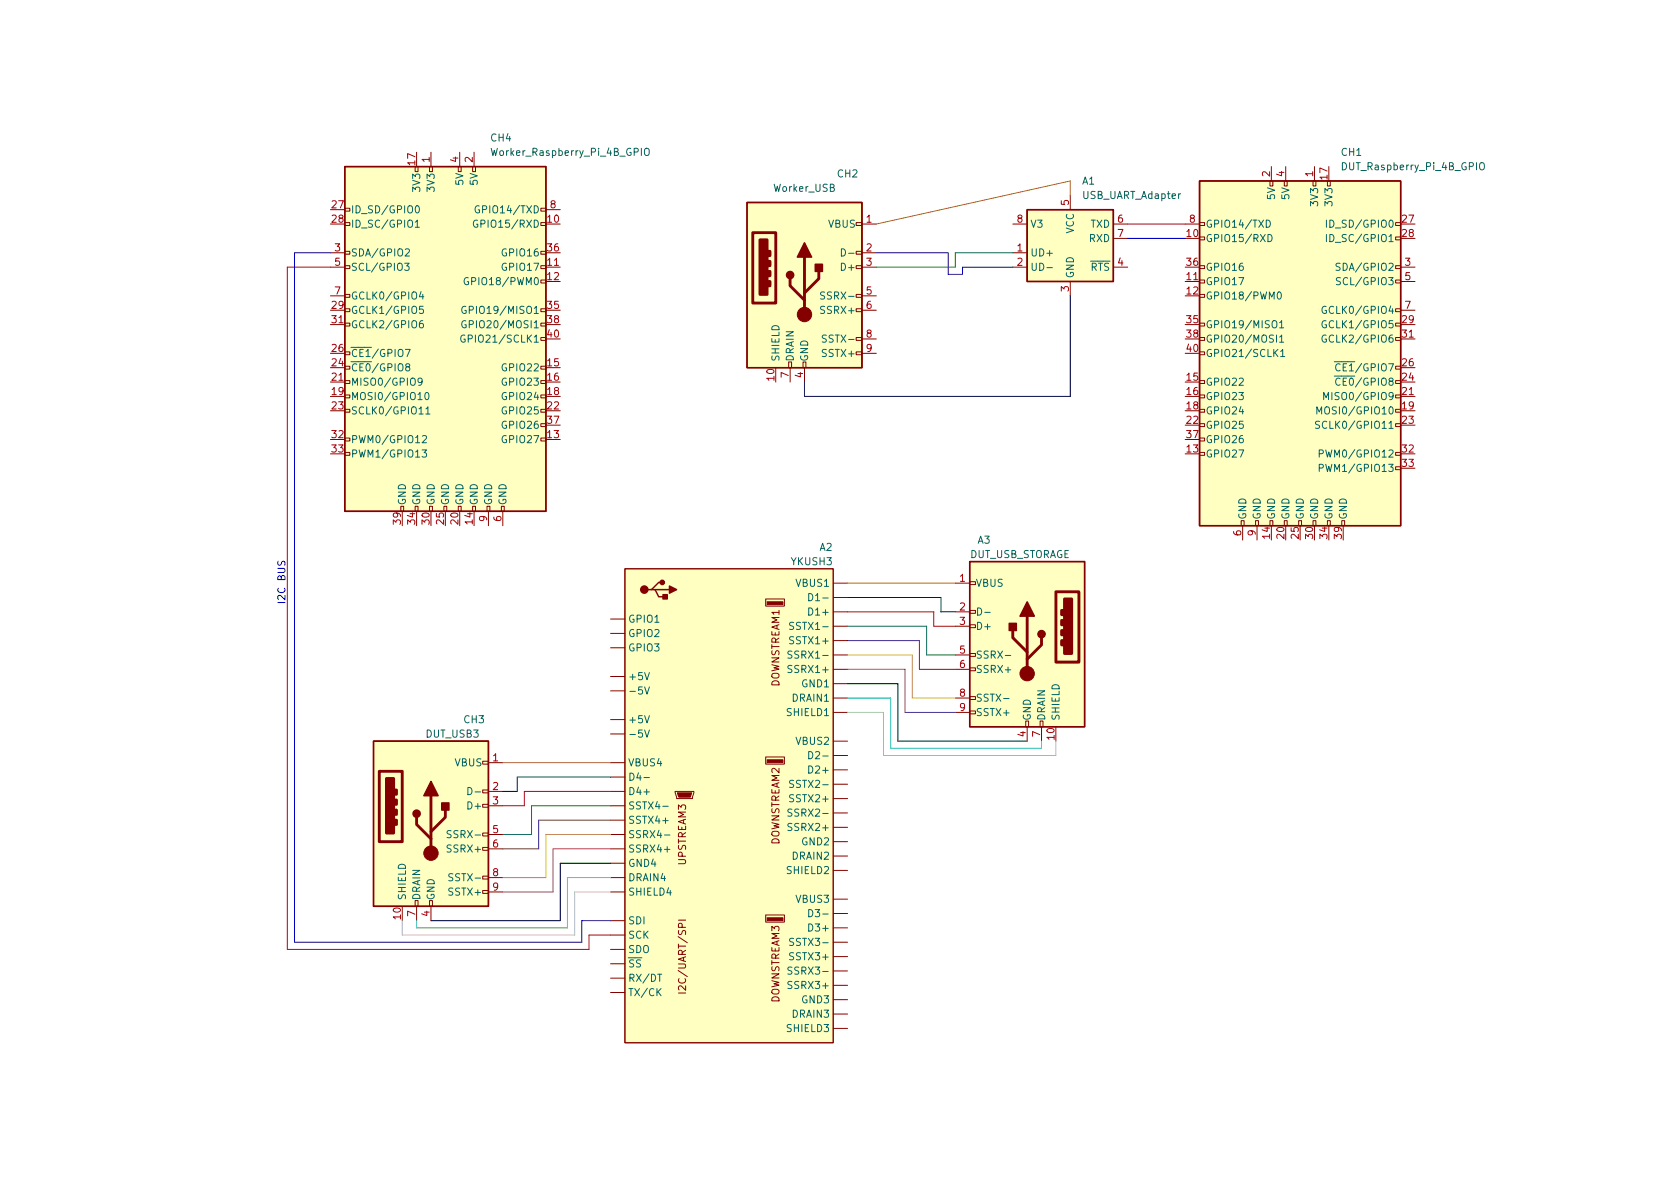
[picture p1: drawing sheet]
(kicad_sch (version 20211123) (generator eeschema)

 (paper "A4")

 (title_block
  (title "Raspberry Pi 4 DUT")
  (date "2022-05-11")
  (company "Huawei inc.")
  (comment 1 "SPDX-FileCopyrightText: 2022 Huawei Inc.")
  (comment 2 "SPDX-License-Identifier: Apache-2.0")
  (comment 4 "Devices: 2x Raspberry Pi 4B, YKUSH3, USB-UART adapter, USB Storage"))

 (lib_symbols
  (symbol "Connector:Raspberry_Pi_2_3" (pin_names (offset 1.016)) (in_bom yes) (on_board yes)
   (property "Reference" "J" (id 0) (at -17.78 31.75 0) (effects (font (size 1.27 1.27)) (justify left bottom)))
   (property "Value" "Raspberry_Pi_2_3" (id 1) (at 10.16 -31.75 0) (effects (font (size 1.27 1.27)) (justify left top)))
   (property "Footprint" "" (id 2) (at 0 0 0) (effects (font (size 1.27 1.27)) hide))
   (property "Datasheet" "https://www.raspberrypi.org/documentation/hardware/raspberrypi/schematics/rpi_SCH_3bplus_1p0_reduced.pdf" (id 3) (at 0 0 0) (effects (font (size 1.27 1.27)) hide))
   (symbol "Raspberry_Pi_2_3_0_1"
    (rectangle (start -17.78 30.48) (end 17.78 -30.48) (stroke (width 0.254) (type default) (color 0 0 0 0)) (fill (type background))))
   (symbol "Raspberry_Pi_2_3_1_1"
    (rectangle (start -16.891 -17.526) (end -17.78 -18.034) (stroke (width 0) (type default) (color 0 0 0 0)) (fill (type none)))
    (rectangle (start -16.891 -14.986) (end -17.78 -15.494) (stroke (width 0) (type default) (color 0 0 0 0)) (fill (type none)))
    (rectangle (start -16.891 -12.446) (end -17.78 -12.954) (stroke (width 0) (type default) (color 0 0 0 0)) (fill (type none)))
    (rectangle (start -16.891 -9.906) (end -17.78 -10.414) (stroke (width 0) (type default) (color 0 0 0 0)) (fill (type none)))
    (rectangle (start -16.891 -7.366) (end -17.78 -7.874) (stroke (width 0) (type default) (color 0 0 0 0)) (fill (type none)))
    (rectangle (start -16.891 -4.826) (end -17.78 -5.334) (stroke (width 0) (type default) (color 0 0 0 0)) (fill (type none)))
    (rectangle (start -16.891 0.254) (end -17.78 -0.254) (stroke (width 0) (type default) (color 0 0 0 0)) (fill (type none)))
    (rectangle (start -16.891 2.794) (end -17.78 2.286) (stroke (width 0) (type default) (color 0 0 0 0)) (fill (type none)))
    (rectangle (start -16.891 5.334) (end -17.78 4.826) (stroke (width 0) (type default) (color 0 0 0 0)) (fill (type none)))
    (rectangle (start -16.891 10.414) (end -17.78 9.906) (stroke (width 0) (type default) (color 0 0 0 0)) (fill (type none)))
    (rectangle (start -16.891 12.954) (end -17.78 12.446) (stroke (width 0) (type default) (color 0 0 0 0)) (fill (type none)))
    (rectangle (start -16.891 15.494) (end -17.78 14.986) (stroke (width 0) (type default) (color 0 0 0 0)) (fill (type none)))
    (rectangle (start -16.891 20.574) (end -17.78 20.066) (stroke (width 0) (type default) (color 0 0 0 0)) (fill (type none)))
    (rectangle (start -16.891 23.114) (end -17.78 22.606) (stroke (width 0) (type default) (color 0 0 0 0)) (fill (type none)))
    (rectangle (start -10.414 -29.591) (end -9.906 -30.48) (stroke (width 0) (type default) (color 0 0 0 0)) (fill (type none)))
    (rectangle (start -7.874 -29.591) (end -7.366 -30.48) (stroke (width 0) (type default) (color 0 0 0 0)) (fill (type none)))
    (rectangle (start -5.334 -29.591) (end -4.826 -30.48) (stroke (width 0) (type default) (color 0 0 0 0)) (fill (type none)))
    (rectangle (start -5.334 30.48) (end -4.826 29.591) (stroke (width 0) (type default) (color 0 0 0 0)) (fill (type none)))
    (rectangle (start -2.794 -29.591) (end -2.286 -30.48) (stroke (width 0) (type default) (color 0 0 0 0)) (fill (type none)))
    (rectangle (start -2.794 30.48) (end -2.286 29.591) (stroke (width 0) (type default) (color 0 0 0 0)) (fill (type none)))
    (rectangle (start -0.254 -29.591) (end 0.254 -30.48) (stroke (width 0) (type default) (color 0 0 0 0)) (fill (type none)))
    (rectangle (start 2.286 -29.591) (end 2.794 -30.48) (stroke (width 0) (type default) (color 0 0 0 0)) (fill (type none)))
    (rectangle (start 2.286 30.48) (end 2.794 29.591) (stroke (width 0) (type default) (color 0 0 0 0)) (fill (type none)))
    (rectangle (start 4.826 -29.591) (end 5.334 -30.48) (stroke (width 0) (type default) (color 0 0 0 0)) (fill (type none)))
    (rectangle (start 4.826 30.48) (end 5.334 29.591) (stroke (width 0) (type default) (color 0 0 0 0)) (fill (type none)))
    (rectangle (start 7.366 -29.591) (end 7.874 -30.48) (stroke (width 0) (type default) (color 0 0 0 0)) (fill (type none)))
    (rectangle (start 17.78 -20.066) (end 16.891 -20.574) (stroke (width 0) (type default) (color 0 0 0 0)) (fill (type none)))
    (rectangle (start 17.78 -17.526) (end 16.891 -18.034) (stroke (width 0) (type default) (color 0 0 0 0)) (fill (type none)))
    (rectangle (start 17.78 -12.446) (end 16.891 -12.954) (stroke (width 0) (type default) (color 0 0 0 0)) (fill (type none)))
    (rectangle (start 17.78 -9.906) (end 16.891 -10.414) (stroke (width 0) (type default) (color 0 0 0 0)) (fill (type none)))
    (rectangle (start 17.78 -7.366) (end 16.891 -7.874) (stroke (width 0) (type default) (color 0 0 0 0)) (fill (type none)))
    (rectangle (start 17.78 -4.826) (end 16.891 -5.334) (stroke (width 0) (type default) (color 0 0 0 0)) (fill (type none)))
    (rectangle (start 17.78 -2.286) (end 16.891 -2.794) (stroke (width 0) (type default) (color 0 0 0 0)) (fill (type none)))
    (rectangle (start 17.78 2.794) (end 16.891 2.286) (stroke (width 0) (type default) (color 0 0 0 0)) (fill (type none)))
    (rectangle (start 17.78 5.334) (end 16.891 4.826) (stroke (width 0) (type default) (color 0 0 0 0)) (fill (type none)))
    (rectangle (start 17.78 7.874) (end 16.891 7.366) (stroke (width 0) (type default) (color 0 0 0 0)) (fill (type none)))
    (rectangle (start 17.78 12.954) (end 16.891 12.446) (stroke (width 0) (type default) (color 0 0 0 0)) (fill (type none)))
    (rectangle (start 17.78 15.494) (end 16.891 14.986) (stroke (width 0) (type default) (color 0 0 0 0)) (fill (type none)))
    (rectangle (start 17.78 20.574) (end 16.891 20.066) (stroke (width 0) (type default) (color 0 0 0 0)) (fill (type none)))
    (rectangle (start 17.78 23.114) (end 16.891 22.606) (stroke (width 0) (type default) (color 0 0 0 0)) (fill (type none)))
    (pin power_in line (at 2.54 33.02 270) (length 2.54) (name "3V3" (effects (font (size 1.27 1.27)))) (number "1" (effects (font (size 1.27 1.27)))))
    (pin bidirectional line (at -20.32 20.32 0) (length 2.54) (name "GPIO15/RXD" (effects (font (size 1.27 1.27)))) (number "10" (effects (font (size 1.27 1.27)))))
    (pin bidirectional line (at -20.32 12.7 0) (length 2.54) (name "GPIO17" (effects (font (size 1.27 1.27)))) (number "11" (effects (font (size 1.27 1.27)))))
    (pin bidirectional line (at -20.32 10.16 0) (length 2.54) (name "GPIO18/PWM0" (effects (font (size 1.27 1.27)))) (number "12" (effects (font (size 1.27 1.27)))))
    (pin bidirectional line (at -20.32 -17.78 0) (length 2.54) (name "GPIO27" (effects (font (size 1.27 1.27)))) (number "13" (effects (font (size 1.27 1.27)))))
    (pin power_in line (at -5.08 -33.02 90) (length 2.54) (name "GND" (effects (font (size 1.27 1.27)))) (number "14" (effects (font (size 1.27 1.27)))))
    (pin bidirectional line (at -20.32 -5.08 0) (length 2.54) (name "GPIO22" (effects (font (size 1.27 1.27)))) (number "15" (effects (font (size 1.27 1.27)))))
    (pin bidirectional line (at -20.32 -7.62 0) (length 2.54) (name "GPIO23" (effects (font (size 1.27 1.27)))) (number "16" (effects (font (size 1.27 1.27)))))
    (pin power_in line (at 5.08 33.02 270) (length 2.54) (name "3V3" (effects (font (size 1.27 1.27)))) (number "17" (effects (font (size 1.27 1.27)))))
    (pin bidirectional line (at -20.32 -10.16 0) (length 2.54) (name "GPIO24" (effects (font (size 1.27 1.27)))) (number "18" (effects (font (size 1.27 1.27)))))
    (pin bidirectional line (at 20.32 -10.16 180) (length 2.54) (name "MOSI0/GPIO10" (effects (font (size 1.27 1.27)))) (number "19" (effects (font (size 1.27 1.27)))))
    (pin power_in line (at -5.08 33.02 270) (length 2.54) (name "5V" (effects (font (size 1.27 1.27)))) (number "2" (effects (font (size 1.27 1.27)))))
    (pin power_in line (at -2.54 -33.02 90) (length 2.54) (name "GND" (effects (font (size 1.27 1.27)))) (number "20" (effects (font (size 1.27 1.27)))))
    (pin bidirectional line (at 20.32 -7.62 180) (length 2.54) (name "MISO0/GPIO9" (effects (font (size 1.27 1.27)))) (number "21" (effects (font (size 1.27 1.27)))))
    (pin bidirectional line (at -20.32 -12.7 0) (length 2.54) (name "GPIO25" (effects (font (size 1.27 1.27)))) (number "22" (effects (font (size 1.27 1.27)))))
    (pin bidirectional line (at 20.32 -12.7 180) (length 2.54) (name "SCLK0/GPIO11" (effects (font (size 1.27 1.27)))) (number "23" (effects (font (size 1.27 1.27)))))
    (pin bidirectional line (at 20.32 -5.08 180) (length 2.54) (name "~{CE0}/GPIO8" (effects (font (size 1.27 1.27)))) (number "24" (effects (font (size 1.27 1.27)))))
    (pin power_in line (at 0 -33.02 90) (length 2.54) (name "GND" (effects (font (size 1.27 1.27)))) (number "25" (effects (font (size 1.27 1.27)))))
    (pin bidirectional line (at 20.32 -2.54 180) (length 2.54) (name "~{CE1}/GPIO7" (effects (font (size 1.27 1.27)))) (number "26" (effects (font (size 1.27 1.27)))))
    (pin bidirectional line (at 20.32 22.86 180) (length 2.54) (name "ID_SD/GPIO0" (effects (font (size 1.27 1.27)))) (number "27" (effects (font (size 1.27 1.27)))))
    (pin bidirectional line (at 20.32 20.32 180) (length 2.54) (name "ID_SC/GPIO1" (effects (font (size 1.27 1.27)))) (number "28" (effects (font (size 1.27 1.27)))))
    (pin bidirectional line (at 20.32 5.08 180) (length 2.54) (name "GCLK1/GPIO5" (effects (font (size 1.27 1.27)))) (number "29" (effects (font (size 1.27 1.27)))))
    (pin bidirectional line (at 20.32 15.24 180) (length 2.54) (name "SDA/GPIO2" (effects (font (size 1.27 1.27)))) (number "3" (effects (font (size 1.27 1.27)))))
    (pin power_in line (at 2.54 -33.02 90) (length 2.54) (name "GND" (effects (font (size 1.27 1.27)))) (number "30" (effects (font (size 1.27 1.27)))))
    (pin bidirectional line (at 20.32 2.54 180) (length 2.54) (name "GCLK2/GPIO6" (effects (font (size 1.27 1.27)))) (number "31" (effects (font (size 1.27 1.27)))))
    (pin bidirectional line (at 20.32 -17.78 180) (length 2.54) (name "PWM0/GPIO12" (effects (font (size 1.27 1.27)))) (number "32" (effects (font (size 1.27 1.27)))))
    (pin bidirectional line (at 20.32 -20.32 180) (length 2.54) (name "PWM1/GPIO13" (effects (font (size 1.27 1.27)))) (number "33" (effects (font (size 1.27 1.27)))))
    (pin power_in line (at 5.08 -33.02 90) (length 2.54) (name "GND" (effects (font (size 1.27 1.27)))) (number "34" (effects (font (size 1.27 1.27)))))
    (pin bidirectional line (at -20.32 5.08 0) (length 2.54) (name "GPIO19/MISO1" (effects (font (size 1.27 1.27)))) (number "35" (effects (font (size 1.27 1.27)))))
    (pin bidirectional line (at -20.32 15.24 0) (length 2.54) (name "GPIO16" (effects (font (size 1.27 1.27)))) (number "36" (effects (font (size 1.27 1.27)))))
    (pin bidirectional line (at -20.32 -15.24 0) (length 2.54) (name "GPIO26" (effects (font (size 1.27 1.27)))) (number "37" (effects (font (size 1.27 1.27)))))
    (pin bidirectional line (at -20.32 2.54 0) (length 2.54) (name "GPIO20/MOSI1" (effects (font (size 1.27 1.27)))) (number "38" (effects (font (size 1.27 1.27)))))
    (pin power_in line (at 7.62 -33.02 90) (length 2.54) (name "GND" (effects (font (size 1.27 1.27)))) (number "39" (effects (font (size 1.27 1.27)))))
    (pin power_in line (at -2.54 33.02 270) (length 2.54) (name "5V" (effects (font (size 1.27 1.27)))) (number "4" (effects (font (size 1.27 1.27)))))
    (pin bidirectional line (at -20.32 0 0) (length 2.54) (name "GPIO21/SCLK1" (effects (font (size 1.27 1.27)))) (number "40" (effects (font (size 1.27 1.27)))))
    (pin bidirectional line (at 20.32 12.7 180) (length 2.54) (name "SCL/GPIO3" (effects (font (size 1.27 1.27)))) (number "5" (effects (font (size 1.27 1.27)))))
    (pin power_in line (at -10.16 -33.02 90) (length 2.54) (name "GND" (effects (font (size 1.27 1.27)))) (number "6" (effects (font (size 1.27 1.27)))))
    (pin bidirectional line (at 20.32 7.62 180) (length 2.54) (name "GCLK0/GPIO4" (effects (font (size 1.27 1.27)))) (number "7" (effects (font (size 1.27 1.27)))))
    (pin bidirectional line (at -20.32 22.86 0) (length 2.54) (name "GPIO14/TXD" (effects (font (size 1.27 1.27)))) (number "8" (effects (font (size 1.27 1.27)))))
    (pin power_in line (at -7.62 -33.02 90) (length 2.54) (name "GND" (effects (font (size 1.27 1.27)))) (number "9" (effects (font (size 1.27 1.27)))))))
  (symbol "Connector:USB3_A" (pin_names (offset 1.016)) (in_bom yes) (on_board yes)
   (property "Reference" "J" (id 0) (at -10.16 15.24 0) (effects (font (size 1.27 1.27)) (justify left)))
   (property "Value" "USB3_A" (id 1) (at 10.16 15.24 0) (effects (font (size 1.27 1.27)) (justify right)))
   (property "Footprint" "" (id 2) (at 3.81 2.54 0) (effects (font (size 1.27 1.27)) hide))
   (property "Datasheet" "~" (id 3) (at 3.81 2.54 0) (effects (font (size 1.27 1.27)) hide))
   (symbol "USB3_A_0_0"
    (rectangle (start -9.144 8.636) (end -5.08 -3.81) (stroke (width 0.508) (type default) (color 0 0 0 0)) (fill (type none)))
    (rectangle (start -7.874 7.366) (end -6.604 -2.286) (stroke (width 0.508) (type default) (color 0 0 0 0)) (fill (type outline)))
    (rectangle (start -6.35 0) (end -6.096 -0.762) (stroke (width 0.508) (type default) (color 0 0 0 0)) (fill (type none)))
    (rectangle (start -6.35 1.778) (end -6.096 1.016) (stroke (width 0.508) (type default) (color 0 0 0 0)) (fill (type none)))
    (rectangle (start -6.35 3.556) (end -6.096 2.794) (stroke (width 0.508) (type default) (color 0 0 0 0)) (fill (type none)))
    (rectangle (start -6.35 5.334) (end -6.096 4.572) (stroke (width 0.508) (type default) (color 0 0 0 0)) (fill (type none)))
    (rectangle (start -2.794 -15.24) (end -2.286 -14.224) (stroke (width 0) (type default) (color 0 0 0 0)) (fill (type none)))
    (rectangle (start -0.254 -15.24) (end 0.254 -14.224) (stroke (width 0) (type default) (color 0 0 0 0)) (fill (type none)))
    (rectangle (start 10.16 -12.446) (end 9.144 -12.954) (stroke (width 0) (type default) (color 0 0 0 0)) (fill (type none)))
    (rectangle (start 10.16 -9.906) (end 9.144 -10.414) (stroke (width 0) (type default) (color 0 0 0 0)) (fill (type none)))
    (rectangle (start 10.16 -4.826) (end 9.144 -5.334) (stroke (width 0) (type default) (color 0 0 0 0)) (fill (type none)))
    (rectangle (start 10.16 -2.286) (end 9.144 -2.794) (stroke (width 0) (type default) (color 0 0 0 0)) (fill (type none)))
    (rectangle (start 10.16 2.794) (end 9.144 2.286) (stroke (width 0) (type default) (color 0 0 0 0)) (fill (type none)))
    (rectangle (start 10.16 5.334) (end 9.144 4.826) (stroke (width 0) (type default) (color 0 0 0 0)) (fill (type none)))
    (rectangle (start 10.16 10.414) (end 9.144 9.906) (stroke (width 0) (type default) (color 0 0 0 0)) (fill (type none))))
   (symbol "USB3_A_0_1"
    (rectangle (start -10.16 13.97) (end 10.16 -15.24) (stroke (width 0.254) (type default) (color 0 0 0 0)) (fill (type background))))
   (symbol "USB3_A_1_1"
    (circle (center -2.54 1.143) (radius 0.635) (stroke (width 0.254) (type default) (color 0 0 0 0)) (fill (type outline)))
    (circle (center 0 -5.842) (radius 1.27) (stroke (width 0) (type default) (color 0 0 0 0)) (fill (type outline)))
    (polyline (pts (xy 0 -5.842) (xy 0 4.318)) (stroke (width 0.508) (type default) (color 0 0 0 0)) (fill (type none)))
    (polyline (pts (xy 0 -3.302) (xy -2.54 -0.762) (xy -2.54 0.508)) (stroke (width 0.508) (type default) (color 0 0 0 0)) (fill (type none)))
    (polyline (pts (xy 0 -2.032) (xy 2.54 0.508) (xy 2.54 1.778)) (stroke (width 0.508) (type default) (color 0 0 0 0)) (fill (type none)))
    (polyline (pts (xy -1.27 4.318) (xy 0 6.858) (xy 1.27 4.318) (xy -1.27 4.318)) (stroke (width 0.254) (type default) (color 0 0 0 0)) (fill (type outline)))
    (rectangle (start 1.905 1.778) (end 3.175 3.048) (stroke (width 0.254) (type default) (color 0 0 0 0)) (fill (type outline)))
    (pin power_in line (at 12.7 10.16 180) (length 2.54) (name "VBUS" (effects (font (size 1.27 1.27)))) (number "1" (effects (font (size 1.27 1.27)))))
    (pin passive line (at -5.08 -17.78 90) (length 2.54) (name "SHIELD" (effects (font (size 1.27 1.27)))) (number "10" (effects (font (size 1.27 1.27)))))
    (pin bidirectional line (at 12.7 5.08 180) (length 2.54) (name "D-" (effects (font (size 1.27 1.27)))) (number "2" (effects (font (size 1.27 1.27)))))
    (pin bidirectional line (at 12.7 2.54 180) (length 2.54) (name "D+" (effects (font (size 1.27 1.27)))) (number "3" (effects (font (size 1.27 1.27)))))
    (pin power_in line (at 0 -17.78 90) (length 2.54) (name "GND" (effects (font (size 1.27 1.27)))) (number "4" (effects (font (size 1.27 1.27)))))
    (pin output line (at 12.7 -2.54 180) (length 2.54) (name "SSRX-" (effects (font (size 1.27 1.27)))) (number "5" (effects (font (size 1.27 1.27)))))
    (pin output line (at 12.7 -5.08 180) (length 2.54) (name "SSRX+" (effects (font (size 1.27 1.27)))) (number "6" (effects (font (size 1.27 1.27)))))
    (pin passive line (at -2.54 -17.78 90) (length 2.54) (name "DRAIN" (effects (font (size 1.27 1.27)))) (number "7" (effects (font (size 1.27 1.27)))))
    (pin input line (at 12.7 -10.16 180) (length 2.54) (name "SSTX-" (effects (font (size 1.27 1.27)))) (number "8" (effects (font (size 1.27 1.27)))))
    (pin input line (at 12.7 -12.7 180) (length 2.54) (name "SSTX+" (effects (font (size 1.27 1.27)))) (number "9" (effects (font (size 1.27 1.27)))))))
  (symbol "Interface_USB:CH330N" (in_bom yes) (on_board yes)
   (property "Reference" "U" (id 0) (at -7.62 6.35 0) (effects (font (size 1.27 1.27)) (justify left)))
   (property "Value" "CH330N" (id 1) (at 7.62 6.35 0) (effects (font (size 1.27 1.27)) (justify right)))
   (property "Footprint" "Package_SO:SOIC-8_3.9x4.9mm_P1.27mm" (id 2) (at -3.81 19.05 0) (effects (font (size 1.27 1.27)) hide))
   (property "Datasheet" "http://www.wch.cn/downloads/file/240.html" (id 3) (at -2.54 5.08 0) (effects (font (size 1.27 1.27)) hide))
   (symbol "CH330N_0_1"
    (rectangle (start -7.62 5.08) (end 7.62 -7.62) (stroke (width 0.254) (type default) (color 0 0 0 0)) (fill (type background))))
   (symbol "CH330N_1_1"
    (pin bidirectional line (at -10.16 -2.54 0) (length 2.54) (name "UD+" (effects (font (size 1.27 1.27)))) (number "1" (effects (font (size 1.27 1.27)))))
    (pin bidirectional line (at -10.16 -5.08 0) (length 2.54) (name "UD-" (effects (font (size 1.27 1.27)))) (number "2" (effects (font (size 1.27 1.27)))))
    (pin power_in line (at 0 -10.16 90) (length 2.54) (name "GND" (effects (font (size 1.27 1.27)))) (number "3" (effects (font (size 1.27 1.27)))))
    (pin output line (at 10.16 -5.08 180) (length 2.54) (name "~{RTS}" (effects (font (size 1.27 1.27)))) (number "4" (effects (font (size 1.27 1.27)))))
    (pin power_in line (at 0 7.62 270) (length 2.54) (name "VCC" (effects (font (size 1.27 1.27)))) (number "5" (effects (font (size 1.27 1.27)))))
    (pin output line (at 10.16 2.54 180) (length 2.54) (name "TXD" (effects (font (size 1.27 1.27)))) (number "6" (effects (font (size 1.27 1.27)))))
    (pin input line (at 10.16 0 180) (length 2.54) (name "RXD" (effects (font (size 1.27 1.27)))) (number "7" (effects (font (size 1.27 1.27)))))
    (pin passive line (at -10.16 2.54 0) (length 2.54) (name "V3" (effects (font (size 1.27 1.27)))) (number "8" (effects (font (size 1.27 1.27)))))))
  (symbol "OSTC:YKUSH3" (in_bom yes) (on_board yes)
   (property "Reference" "A" (id 0) (at 16.51 45.72 0) (effects (font (size 1.27 1.27))))
   (property "Value" "YKUSH3" (id 1) (at 13.97 43.18 0) (effects (font (size 1.27 1.27))))
   (property "Footprint" "" (id 2) (at 11.43 33.02 0) (effects (font (size 1.27 1.27)) hide))
   (property "Datasheet" "https://www.yepkit.com/uploads/documents/9f39a_ykush3-datasheet.pdf" (id 3) (at 0 0 0) (effects (font (size 1.27 1.27)) hide))
   (symbol "YKUSH3_0_0"
    (text "DOWNSTREAM1" (at 7.62 27.94 900) (effects (font (size 1.27 1.27))))
    (text "DOWNSTREAM2" (at 7.62 0 900) (effects (font (size 1.27 1.27))))
    (text "DOWNSTREAM3" (at 7.62 -27.94 900) (effects (font (size 1.27 1.27))))
    (text "I2C/UART/SPI" (at -8.89 -26.67 900) (effects (font (size 1.27 1.27))))
    (text "UPSTREAM3" (at -8.89 -5.08 900) (effects (font (size 1.27 1.27)))))
   (symbol "YKUSH3_0_1"
    (rectangle (start -19.05 41.91) (end 17.78 -41.91) (stroke (width 0) (type default) (color 0 0 0 0)) (fill (type background)))
    (circle (center -15.621 38.227) (radius 0.635) (stroke (width 0.254) (type default) (color 0 0 0 0)) (fill (type outline)))
    (circle (center -12.446 39.497) (radius 0.381) (stroke (width 0.254) (type default) (color 0 0 0 0)) (fill (type outline)))
    (rectangle (start -11.557 37.338) (end -12.319 36.576) (stroke (width 0.254) (type default) (color 0 0 0 0)) (fill (type outline)))
    (polyline (pts (xy -13.716 38.227) (xy -11.176 38.227)) (stroke (width 0.254) (type default) (color 0 0 0 0)) (fill (type none)))
    (polyline (pts (xy -14.986 38.227) (xy -14.351 38.227) (xy -13.081 39.497) (xy -12.446 39.497)) (stroke (width 0.254) (type default) (color 0 0 0 0)) (fill (type none)))
    (polyline (pts (xy -14.351 38.227) (xy -13.716 38.227) (xy -13.081 36.957) (xy -11.811 36.957)) (stroke (width 0.254) (type default) (color 0 0 0 0)) (fill (type none)))
    (polyline (pts (xy -11.176 38.862) (xy -11.176 37.592) (xy -9.906 38.227) (xy -11.176 38.862)) (stroke (width 0.254) (type default) (color 0 0 0 0)) (fill (type outline)))
    (polyline (pts (xy -9.779 2.286) (xy -7.239 2.286) (xy -7.493 1.524) (xy -9.525 1.524) (xy -9.779 2.286)) (stroke (width 0) (type default) (color 0 0 0 0)) (fill (type outline)))
    (polyline (pts (xy -10.16 2.54) (xy -10.16 2.286) (xy -9.906 1.524) (xy -9.906 1.27) (xy -7.112 1.27) (xy -7.112 1.524) (xy -6.858 2.286) (xy -6.858 2.54) (xy -10.16 2.54)) (stroke (width 0) (type default) (color 0 0 0 0)) (fill (type none)))
    (rectangle (start 8.89 -20.32) (end 6.096 -19.812) (stroke (width 0) (type default) (color 0 0 0 0)) (fill (type outline)))
    (rectangle (start 8.89 7.62) (end 6.096 8.128) (stroke (width 0) (type default) (color 0 0 0 0)) (fill (type outline)))
    (rectangle (start 8.89 35.56) (end 6.096 36.068) (stroke (width 0) (type default) (color 0 0 0 0)) (fill (type outline)))
    (rectangle (start 9.144 -20.574) (end 5.842 -19.304) (stroke (width 0) (type default) (color 0 0 0 0)) (fill (type none)))
    (rectangle (start 9.144 7.366) (end 5.842 8.636) (stroke (width 0) (type default) (color 0 0 0 0)) (fill (type none)))
    (rectangle (start 9.144 35.306) (end 5.842 36.576) (stroke (width 0) (type default) (color 0 0 0 0)) (fill (type none))))
   (symbol "YKUSH3_1_1"
    (pin power_in line (at -21.59 15.24 0) (length 2.54) (name "+5V" (effects (font (size 1.27 1.27)))) (number "" (effects (font (size 1.27 1.27)))))
    (pin power_out line (at -21.59 22.86 0) (length 2.54) (name "+5V" (effects (font (size 1.27 1.27)))) (number "" (effects (font (size 1.27 1.27)))))
    (pin power_in line (at -21.59 12.7 0) (length 2.54) (name "-5V" (effects (font (size 1.27 1.27)))) (number "" (effects (font (size 1.27 1.27)))))
    (pin power_out line (at -21.59 20.32 0) (length 2.54) (name "-5V" (effects (font (size 1.27 1.27)))) (number "" (effects (font (size 1.27 1.27)))))
    (pin bidirectional line (at 20.32 34.29 180) (length 2.54) (name "D1+" (effects (font (size 1.27 1.27)))) (number "" (effects (font (size 1.27 1.27)))))
    (pin bidirectional line (at 20.32 36.83 180) (length 2.54) (name "D1-" (effects (font (size 1.27 1.27)))) (number "" (effects (font (size 1.27 1.27)))))
    (pin bidirectional line (at 20.32 6.35 180) (length 2.54) (name "D2+" (effects (font (size 1.27 1.27)))) (number "" (effects (font (size 1.27 1.27)))))
    (pin bidirectional line (at 20.32 8.89 180) (length 2.54) (name "D2-" (effects (font (size 1.27 1.27)))) (number "" (effects (font (size 1.27 1.27)))))
    (pin bidirectional line (at 20.32 -21.59 180) (length 2.54) (name "D3+" (effects (font (size 1.27 1.27)))) (number "" (effects (font (size 1.27 1.27)))))
    (pin bidirectional line (at 20.32 -19.05 180) (length 2.54) (name "D3-" (effects (font (size 1.27 1.27)))) (number "" (effects (font (size 1.27 1.27)))))
    (pin bidirectional line (at -21.59 2.54 0) (length 2.54) (name "D4+" (effects (font (size 1.27 1.27)))) (number "" (effects (font (size 1.27 1.27)))))
    (pin bidirectional line (at -21.59 5.08 0) (length 2.54) (name "D4-" (effects (font (size 1.27 1.27)))) (number "" (effects (font (size 1.27 1.27)))))
    (pin passive line (at 20.32 19.05 180) (length 2.54) (name "DRAIN1" (effects (font (size 1.27 1.27)))) (number "" (effects (font (size 1.27 1.27)))))
    (pin passive line (at 20.32 -8.89 180) (length 2.54) (name "DRAIN2" (effects (font (size 1.27 1.27)))) (number "" (effects (font (size 1.27 1.27)))))
    (pin passive line (at 20.32 -36.83 180) (length 2.54) (name "DRAIN3" (effects (font (size 1.27 1.27)))) (number "" (effects (font (size 1.27 1.27)))))
    (pin passive line (at -21.59 -12.7 0) (length 2.54) (name "DRAIN4" (effects (font (size 1.27 1.27)))) (number "" (effects (font (size 1.27 1.27)))))
    (pin power_out line (at 20.32 21.59 180) (length 2.54) (name "GND1" (effects (font (size 1.27 1.27)))) (number "" (effects (font (size 1.27 1.27)))))
    (pin power_out line (at 20.32 -6.35 180) (length 2.54) (name "GND2" (effects (font (size 1.27 1.27)))) (number "" (effects (font (size 1.27 1.27)))))
    (pin power_out line (at 20.32 -34.29 180) (length 2.54) (name "GND3" (effects (font (size 1.27 1.27)))) (number "" (effects (font (size 1.27 1.27)))))
    (pin power_in line (at -21.59 -10.16 0) (length 2.54) (name "GND4" (effects (font (size 1.27 1.27)))) (number "" (effects (font (size 1.27 1.27)))))
    (pin bidirectional line (at -21.59 33.02 0) (length 2.54) (name "GPIO1" (effects (font (size 1.27 1.27)))) (number "" (effects (font (size 1.27 1.27)))))
    (pin bidirectional line (at -21.59 30.48 0) (length 2.54) (name "GPIO2" (effects (font (size 1.27 1.27)))) (number "" (effects (font (size 1.27 1.27)))))
    (pin bidirectional line (at -21.59 27.94 0) (length 2.54) (name "GPIO3" (effects (font (size 1.27 1.27)))) (number "" (effects (font (size 1.27 1.27)))))
    (pin bidirectional line (at -21.59 -30.48 0) (length 2.54) (name "RX/DT" (effects (font (size 1.27 1.27)))) (number "" (effects (font (size 1.27 1.27)))))
    (pin bidirectional line (at -21.59 -22.86 0) (length 2.54) (name "SCK" (effects (font (size 1.27 1.27)))) (number "" (effects (font (size 1.27 1.27)))))
    (pin bidirectional line (at -21.59 -20.32 0) (length 2.54) (name "SDI" (effects (font (size 1.27 1.27)))) (number "" (effects (font (size 1.27 1.27)))))
    (pin bidirectional line (at -21.59 -25.4 0) (length 2.54) (name "SDO" (effects (font (size 1.27 1.27)))) (number "" (effects (font (size 1.27 1.27)))))
    (pin passive line (at 20.32 16.51 180) (length 2.54) (name "SHIELD1" (effects (font (size 1.27 1.27)))) (number "" (effects (font (size 1.27 1.27)))))
    (pin passive line (at 20.32 -11.43 180) (length 2.54) (name "SHIELD2" (effects (font (size 1.27 1.27)))) (number "" (effects (font (size 1.27 1.27)))))
    (pin passive line (at 20.32 -39.37 180) (length 2.54) (name "SHIELD3" (effects (font (size 1.27 1.27)))) (number "" (effects (font (size 1.27 1.27)))))
    (pin passive line (at -21.59 -15.24 0) (length 2.54) (name "SHIELD4" (effects (font (size 1.27 1.27)))) (number "" (effects (font (size 1.27 1.27)))))
    (pin input line (at 20.32 24.13 180) (length 2.54) (name "SSRX1+" (effects (font (size 1.27 1.27)))) (number "" (effects (font (size 1.27 1.27)))))
    (pin input line (at 20.32 26.67 180) (length 2.54) (name "SSRX1-" (effects (font (size 1.27 1.27)))) (number "" (effects (font (size 1.27 1.27)))))
    (pin input line (at 20.32 -3.81 180) (length 2.54) (name "SSRX2+" (effects (font (size 1.27 1.27)))) (number "" (effects (font (size 1.27 1.27)))))
    (pin input line (at 20.32 -1.27 180) (length 2.54) (name "SSRX2-" (effects (font (size 1.27 1.27)))) (number "" (effects (font (size 1.27 1.27)))))
    (pin input line (at 20.32 -31.75 180) (length 2.54) (name "SSRX3+" (effects (font (size 1.27 1.27)))) (number "" (effects (font (size 1.27 1.27)))))
    (pin input line (at 20.32 -29.21 180) (length 2.54) (name "SSRX3-" (effects (font (size 1.27 1.27)))) (number "" (effects (font (size 1.27 1.27)))))
    (pin input line (at -21.59 -7.62 0) (length 2.54) (name "SSRX4+" (effects (font (size 1.27 1.27)))) (number "" (effects (font (size 1.27 1.27)))))
    (pin input line (at -21.59 -5.08 0) (length 2.54) (name "SSRX4-" (effects (font (size 1.27 1.27)))) (number "" (effects (font (size 1.27 1.27)))))
    (pin output line (at 20.32 29.21 180) (length 2.54) (name "SSTX1+" (effects (font (size 1.27 1.27)))) (number "" (effects (font (size 1.27 1.27)))))
    (pin output line (at 20.32 31.75 180) (length 2.54) (name "SSTX1-" (effects (font (size 1.27 1.27)))) (number "" (effects (font (size 1.27 1.27)))))
    (pin output line (at 20.32 1.27 180) (length 2.54) (name "SSTX2+" (effects (font (size 1.27 1.27)))) (number "" (effects (font (size 1.27 1.27)))))
    (pin output line (at 20.32 3.81 180) (length 2.54) (name "SSTX2-" (effects (font (size 1.27 1.27)))) (number "" (effects (font (size 1.27 1.27)))))
    (pin output line (at 20.32 -26.67 180) (length 2.54) (name "SSTX3+" (effects (font (size 1.27 1.27)))) (number "" (effects (font (size 1.27 1.27)))))
    (pin output line (at 20.32 -24.13 180) (length 2.54) (name "SSTX3-" (effects (font (size 1.27 1.27)))) (number "" (effects (font (size 1.27 1.27)))))
    (pin output line (at -21.59 -2.54 0) (length 2.54) (name "SSTX4+" (effects (font (size 1.27 1.27)))) (number "" (effects (font (size 1.27 1.27)))))
    (pin output line (at -21.59 0 0) (length 2.54) (name "SSTX4-" (effects (font (size 1.27 1.27)))) (number "" (effects (font (size 1.27 1.27)))))
    (pin bidirectional line (at -21.59 -33.02 0) (length 2.54) (name "TX/CK" (effects (font (size 1.27 1.27)))) (number "" (effects (font (size 1.27 1.27)))))
    (pin power_out line (at 20.32 39.37 180) (length 2.54) (name "VBUS1" (effects (font (size 1.27 1.27)))) (number "" (effects (font (size 1.27 1.27)))))
    (pin power_out line (at 20.32 11.43 180) (length 2.54) (name "VBUS2" (effects (font (size 1.27 1.27)))) (number "" (effects (font (size 1.27 1.27)))))
    (pin power_out line (at 20.32 -16.51 180) (length 2.54) (name "VBUS3" (effects (font (size 1.27 1.27)))) (number "" (effects (font (size 1.27 1.27)))))
    (pin power_in line (at -21.59 7.62 0) (length 2.54) (name "VBUS4" (effects (font (size 1.27 1.27)))) (number "" (effects (font (size 1.27 1.27)))))
    (pin bidirectional line (at -21.59 -27.94 0) (length 2.54) (name "~{SS}" (effects (font (size 1.27 1.27)))) (number "" (effects (font (size 1.27 1.27))))))))


 (wire (pts (xy 95.25 144.78) (xy 95.25 149.86)) (stroke (width 0) (type default) (color 104 10 128 1)))
 (wire (pts (xy 107.95 165.1) (xy 104.14 165.1)) (stroke (width 0) (type default) (color 173 0 29 1)))
 (wire (pts (xy 104.14 165.1) (xy 104.14 167.64)) (stroke (width 0) (type default) (color 173 0 29 1)))
 (wire (pts (xy 186.69 133.35) (xy 186.69 130.81)) (stroke (width 0) (type default) (color 180 180 180 1)))
 (wire (pts (xy 107.95 142.24) (xy 93.98 142.24)) (stroke (width 0) (type default) (color 44 109 23 1)))
 (wire (pts (xy 166.37 105.41) (xy 166.37 107.95)) (stroke (width 0) (type default) (color 0 26 175 1)))
 (wire (pts (xy 149.86 125.73) (xy 156.21 125.73)) (stroke (width 0) (type default) (color 180 180 180 1)))
 (wire (pts (xy 52.07 44.45) (xy 58.42 44.45)) (stroke (width 0) (type default) (color 5 3 196 1)))
 (wire (pts (xy 149.86 113.03) (xy 162.56 113.03)) (stroke (width 0) (type default) (color 104 10 128 1)))
 (wire (pts (xy 149.86 102.87) (xy 168.91 102.87)) (stroke (width 0) (type default) (color 189 118 4 1)))
 (wire (pts (xy 88.9 157.48) (xy 97.79 157.48)) (stroke (width 0) (type default) (color 156 7 155 1)))
 (wire (pts (xy 71.12 165.1) (xy 71.12 162.56)) (stroke (width 0) (type default) (color 180 180 180 1)))
 (wire (pts (xy 91.44 139.7) (xy 88.9 139.7)) (stroke (width 0) (type default) (color 0 26 175 1)))
 (wire (pts (xy 52.07 166.37) (xy 102.87 166.37)) (stroke (width 0) (type default) (color 5 3 196 1)))
 (wire (pts (xy 163.83 115.57) (xy 168.91 115.57)) (stroke (width 0) (type default) (color 44 109 23 1)))
 (wire (pts (xy 149.86 123.19) (xy 157.48 123.19)) (stroke (width 0) (type default) (color 23 200 197 1)))
 (wire (pts (xy 162.56 118.11) (xy 168.91 118.11)) (stroke (width 0) (type default) (color 104 10 128 1)))
 (wire (pts (xy 184.15 132.08) (xy 184.15 130.81)) (stroke (width 0) (type default) (color 23 200 197 1)))
 (wire (pts (xy 160.02 125.73) (xy 160.02 118.11)) (stroke (width 0) (type default) (color 156 7 155 1)))
 (wire (pts (xy 102.87 162.56) (xy 107.95 162.56)) (stroke (width 0) (type default) (color 5 3 196 1)))
 (wire (pts (xy 189.23 34.29) (xy 189.23 31.75)) (stroke (width 0) (type default) (color 189 118 4 1)))
 (wire (pts (xy 168.91 44.45) (xy 179.07 44.45)) (stroke (width 0) (type default) (color 44 109 23 1)))
 (wire (pts (xy 101.6 157.48) (xy 101.6 165.1)) (stroke (width 0) (type default) (color 180 180 180 1)))
 (wire (pts (xy 102.87 166.37) (xy 102.87 162.56)) (stroke (width 0) (type default) (color 5 3 196 1)))
 (wire (pts (xy 101.6 165.1) (xy 71.12 165.1)) (stroke (width 0) (type default) (color 180 180 180 1)))
 (wire (pts (xy 156.21 133.35) (xy 186.69 133.35)) (stroke (width 0) (type default) (color 180 180 180 1)))
 (wire (pts (xy 149.86 110.49) (xy 163.83 110.49)) (stroke (width 0) (type default) (color 44 109 23 1)))
 (wire (pts (xy 100.33 154.94) (xy 100.33 163.83)) (stroke (width 0) (type default) (color 23 200 197 1)))
 (wire (pts (xy 97.79 149.86) (xy 107.95 149.86)) (stroke (width 0) (type default) (color 156 7 155 1)))
 (wire (pts (xy 142.24 67.31) (xy 142.24 69.85)) (stroke (width 0) (type default) (color 0 0 0 1)))
 (wire (pts (xy 170.18 46.99) (xy 170.18 48.26)) (stroke (width 0) (type default) (color 0 26 175 1)))
 (wire (pts (xy 104.14 167.64) (xy 50.8 167.64)) (stroke (width 0) (type default) (color 173 0 29 1)))
 (wire (pts (xy 154.94 39.37) (xy 189.23 31.75)) (stroke (width 0) (type default) (color 189 118 4 1)))
 (wire (pts (xy 91.44 137.16) (xy 91.44 139.7)) (stroke (width 0) (type default) (color 0 26 175 1)))
 (wire (pts (xy 162.56 113.03) (xy 162.56 118.11)) (stroke (width 0) (type default) (color 104 10 128 1)))
 (wire (pts (xy 107.95 157.48) (xy 101.6 157.48)) (stroke (width 0) (type default) (color 180 180 180 1)))
 (wire (pts (xy 166.37 107.95) (xy 168.91 107.95)) (stroke (width 0) (type default) (color 0 26 175 1)))
 (wire (pts (xy 170.18 48.26) (xy 167.64 48.26)) (stroke (width 0) (type default) (color 0 26 175 1)))
 (wire (pts (xy 165.1 107.95) (xy 165.1 110.49)) (stroke (width 0) (type default) (color 200 0 13 1)))
 (wire (pts (xy 158.75 130.81) (xy 181.61 130.81)) (stroke (width 0) (type default) (color 0 0 0 1)))
 (wire (pts (xy 160.02 118.11) (xy 149.86 118.11)) (stroke (width 0) (type default) (color 156 7 155 1)))
 (wire (pts (xy 99.06 152.4) (xy 99.06 162.56)) (stroke (width 0) (type default) (color 0 0 0 1)))
 (wire (pts (xy 149.86 120.65) (xy 158.75 120.65)) (stroke (width 0) (type default) (color 0 0 0 1)))
 (wire (pts (xy 165.1 110.49) (xy 168.91 110.49)) (stroke (width 0) (type default) (color 200 0 13 1)))
 (wire (pts (xy 156.21 125.73) (xy 156.21 133.35)) (stroke (width 0) (type default) (color 180 180 180 1)))
 (wire (pts (xy 92.71 142.24) (xy 88.9 142.24)) (stroke (width 0) (type default) (color 200 0 13 1)))
 (wire (pts (xy 100.33 163.83) (xy 73.66 163.83)) (stroke (width 0) (type default) (color 23 200 197 1)))
 (wire (pts (xy 199.39 39.37) (xy 209.55 39.37)) (stroke (width 0) (type default) (color 200 0 13 1)))
 (wire (pts (xy 107.95 154.94) (xy 100.33 154.94)) (stroke (width 0) (type default) (color 23 200 197 1)))
 (wire (pts (xy 149.86 107.95) (xy 165.1 107.95)) (stroke (width 0) (type default) (color 200 0 13 1)))
 (wire (pts (xy 96.52 147.32) (xy 96.52 154.94)) (stroke (width 0) (type default) (color 203 203 3 1)))
 (wire (pts (xy 157.48 132.08) (xy 184.15 132.08)) (stroke (width 0) (type default) (color 23 200 197 1)))
 (wire (pts (xy 96.52 154.94) (xy 88.9 154.94)) (stroke (width 0) (type default) (color 203 203 3 1)))
 (wire (pts (xy 50.8 46.99) (xy 58.42 46.99)) (stroke (width 0) (type default) (color 173 0 29 1)))
 (wire (pts (xy 99.06 162.56) (xy 76.2 162.56)) (stroke (width 0) (type default) (color 0 0 0 1)))
 (wire (pts (xy 107.95 134.62) (xy 88.9 134.62)) (stroke (width 0) (type default) (color 189 118 4 1)))
 (wire (pts (xy 161.29 123.19) (xy 168.91 123.19)) (stroke (width 0) (type default) (color 203 203 3 1)))
 (wire (pts (xy 107.95 139.7) (xy 92.71 139.7)) (stroke (width 0) (type default) (color 200 0 13 1)))
 (wire (pts (xy 149.86 105.41) (xy 166.37 105.41)) (stroke (width 0) (type default) (color 0 26 175 1)))
 (wire (pts (xy 158.75 120.65) (xy 158.75 130.81)) (stroke (width 0) (type default) (color 0 0 0 1)))
 (wire (pts (xy 107.95 144.78) (xy 95.25 144.78)) (stroke (width 0) (type default) (color 104 10 128 1)))
 (wire (pts (xy 50.8 167.64) (xy 50.8 46.99)) (stroke (width 0) (type default) (color 173 0 29 1)))
 (wire (pts (xy 179.07 46.99) (xy 170.18 46.99)) (stroke (width 0) (type default) (color 0 26 175 1)))
 (wire (pts (xy 167.64 44.45) (xy 154.94 44.45)) (stroke (width 0) (type default) (color 0 26 175 1)))
 (wire (pts (xy 107.95 152.4) (xy 99.06 152.4)) (stroke (width 0) (type default) (color 0 0 0 1)))
 (wire (pts (xy 189.23 52.07) (xy 189.23 69.85)) (stroke (width 0) (type default) (color 0 0 0 1)))
 (wire (pts (xy 168.91 46.99) (xy 168.91 44.45)) (stroke (width 0) (type default) (color 44 109 23 1)))
 (wire (pts (xy 168.91 125.73) (xy 160.02 125.73)) (stroke (width 0) (type default) (color 156 7 155 1)))
 (wire (pts (xy 167.64 48.26) (xy 167.64 44.45)) (stroke (width 0) (type default) (color 0 26 175 1)))
 (wire (pts (xy 161.29 115.57) (xy 161.29 123.19)) (stroke (width 0) (type default) (color 203 203 3 1)))
 (wire (pts (xy 157.48 123.19) (xy 157.48 132.08)) (stroke (width 0) (type default) (color 23 200 197 1)))
 (wire (pts (xy 149.86 115.57) (xy 161.29 115.57)) (stroke (width 0) (type default) (color 203 203 3 1)))
 (wire (pts (xy 199.39 41.91) (xy 209.55 41.91)) (stroke (width 0) (type default) (color 0 26 175 1)))
 (wire (pts (xy 163.83 110.49) (xy 163.83 115.57)) (stroke (width 0) (type default) (color 44 109 23 1)))
 (wire (pts (xy 93.98 147.32) (xy 88.9 147.32)) (stroke (width 0) (type default) (color 44 109 23 1)))
 (wire (pts (xy 154.94 46.99) (xy 168.91 46.99)) (stroke (width 0) (type default) (color 44 109 23 1)))
 (wire (pts (xy 73.66 163.83) (xy 73.66 162.56)) (stroke (width 0) (type default) (color 23 200 197 1)))
 (wire (pts (xy 107.95 137.16) (xy 91.44 137.16)) (stroke (width 0) (type default) (color 0 26 175 1)))
 (wire (pts (xy 92.71 139.7) (xy 92.71 142.24)) (stroke (width 0) (type default) (color 200 0 13 1)))
 (wire (pts (xy 107.95 147.32) (xy 96.52 147.32)) (stroke (width 0) (type default) (color 203 203 3 1)))
 (wire (pts (xy 93.98 142.24) (xy 93.98 147.32)) (stroke (width 0) (type default) (color 44 109 23 1)))
 (wire (pts (xy 52.07 44.45) (xy 52.07 166.37)) (stroke (width 0) (type default) (color 5 3 196 1)))
 (wire (pts (xy 97.79 157.48) (xy 97.79 149.86)) (stroke (width 0) (type default) (color 156 7 155 1)))
 (wire (pts (xy 95.25 149.86) (xy 88.9 149.86)) (stroke (width 0) (type default) (color 104 10 128 1)))
 (wire (pts (xy 142.24 69.85) (xy 189.23 69.85)) (stroke (width 0) (type default) (color 0 0 0 1)))

 (text "I2C BUS" (at 50.8 106.68 90) (effects (font (size 1.27 1.27)) (justify left bottom)))

 (symbol (lib_id "OSTC:YKUSH3") (at 129.54 142.24 0) (unit 1) (in_bom yes) (on_board yes)
  (property "Reference" "A2" (id 0) (at 146.05 96.52 0))
  (property "Value" "" (id 1) (at 143.51 99.06 0))
  (property "Footprint" "" (id 2) (at 140.97 109.22 0) (effects (font (size 1.27 1.27)) hide))
  (property "Datasheet" "https://www.yepkit.com/uploads/documents/9f39a_ykush3-datasheet.pdf" (id 3) (at 129.54 142.24 0) (effects (font (size 1.27 1.27)) hide))
  (pin "")
  (pin "")
  (pin "")
  (pin "")
  (pin "")
  (pin "")
  (pin "")
  (pin "")
  (pin "")
  (pin "")
  (pin "")
  (pin "")
  (pin "")
  (pin "")
  (pin "")
  (pin "")
  (pin "")
  (pin "")
  (pin "")
  (pin "")
  (pin "")
  (pin "")
  (pin "")
  (pin "")
  (pin "")
  (pin "")
  (pin "")
  (pin "")
  (pin "")
  (pin "")
  (pin "")
  (pin "")
  (pin "")
  (pin "")
  (pin "")
  (pin "")
  (pin "")
  (pin "")
  (pin "")
  (pin "")
  (pin "")
  (pin "")
  (pin "")
  (pin "")
  (pin "")
  (pin "")
  (pin "")
  (pin "")
  (pin "")
  (pin "")
  (pin "")
  (pin "")
  (pin ""))

 (symbol (lib_id "Connector:USB3_A") (at 76.2 144.78 0) (unit 1) (in_bom yes) (on_board yes)
  (property "Reference" "CH3" (id 0) (at 83.82 127 0))
  (property "Value" "DUT_USB3" (id 1) (at 80.01 129.54 0))
  (property "Footprint" "" (id 2) (at 80.01 142.24 0) (effects (font (size 1.27 1.27)) hide))
  (property "Datasheet" "~" (id 3) (at 80.01 142.24 0) (effects (font (size 1.27 1.27)) hide)) (pin "1") (pin "10") (pin "2") (pin "3") (pin "4") (pin "5") (pin "6") (pin "7") (pin "8") (pin "9"))

 (symbol (lib_id "Connector:Raspberry_Pi_2_3") (at 229.87 62.23 0) (unit 1) (in_bom yes) (on_board yes) (fields_autoplaced)
  (property "Reference" "CH1" (id 0) (at 236.9694 26.67 0) (effects (font (size 1.27 1.27)) (justify left)))
  (property "Value" "" (id 1) (at 236.9694 29.21 0) (effects (font (size 1.27 1.27)) (justify left)))
  (property "Footprint" "" (id 2) (at 229.87 62.23 0) (effects (font (size 1.27 1.27)) hide))
  (property "Datasheet" "https://www.raspberrypi.org/documentation/hardware/raspberrypi/schematics/rpi_SCH_3bplus_1p0_reduced.pdf" (id 3) (at 229.87 62.23 0) (effects (font (size 1.27 1.27)) hide)) (pin "1") (pin "10") (pin "11") (pin "12") (pin "13") (pin "14") (pin "15") (pin "16") (pin "17") (pin "18") (pin "19") (pin "2") (pin "20") (pin "21") (pin "22") (pin "23") (pin "24") (pin "25") (pin "26") (pin "27") (pin "28") (pin "29") (pin "3") (pin "30") (pin "31") (pin "32") (pin "33") (pin "34") (pin "35") (pin "36") (pin "37") (pin "38") (pin "39") (pin "4") (pin "40") (pin "5") (pin "6") (pin "7") (pin "8") (pin "9"))

 (symbol (lib_id "Interface_USB:CH330N") (at 189.23 41.91 0) (unit 1) (in_bom yes) (on_board yes)
  (property "Reference" "A1" (id 0) (at 191.2494 31.75 0) (effects (font (size 1.27 1.27)) (justify left)))
  (property "Value" "USB_UART_Adapter" (id 1) (at 191.2494 34.29 0) (effects (font (size 1.27 1.27)) (justify left)))
  (property "Footprint" "Package_SO:SOIC-8_3.9x4.9mm_P1.27mm" (id 2) (at 185.42 22.86 0) (effects (font (size 1.27 1.27)) hide))
  (property "Datasheet" "http://www.wch.cn/downloads/file/240.html" (id 3) (at 186.69 36.83 0) (effects (font (size 1.27 1.27)) hide)) (pin "1") (pin "2") (pin "3") (pin "4") (pin "5") (pin "6") (pin "7") (pin "8"))

 (symbol (lib_id "Connector:Raspberry_Pi_2_3") (at 78.74 59.69 0) (mirror y) (unit 1) (in_bom yes) (on_board yes) (fields_autoplaced)
  (property "Reference" "CH4" (id 0) (at 86.5887 24.13 0) (effects (font (size 1.27 1.27)) (justify right)))
  (property "Value" "" (id 1) (at 86.5887 26.67 0) (effects (font (size 1.27 1.27)) (justify right)))
  (property "Footprint" "" (id 2) (at 78.74 59.69 0) (effects (font (size 1.27 1.27)) hide))
  (property "Datasheet" "https://www.raspberrypi.org/documentation/hardware/raspberrypi/schematics/rpi_SCH_3bplus_1p0_reduced.pdf" (id 3) (at 78.74 59.69 0) (effects (font (size 1.27 1.27)) hide)) (pin "1") (pin "10") (pin "11") (pin "12") (pin "13") (pin "14") (pin "15") (pin "16") (pin "17") (pin "18") (pin "19") (pin "2") (pin "20") (pin "21") (pin "22") (pin "23") (pin "24") (pin "25") (pin "26") (pin "27") (pin "28") (pin "29") (pin "3") (pin "30") (pin "31") (pin "32") (pin "33") (pin "34") (pin "35") (pin "36") (pin "37") (pin "38") (pin "39") (pin "4") (pin "40") (pin "5") (pin "6") (pin "7") (pin "8") (pin "9"))

 (symbol (lib_id "Connector:USB3_A") (at 142.24 49.53 0) (unit 1) (in_bom yes) (on_board yes)
  (property "Reference" "CH2" (id 0) (at 149.86 30.48 0))
  (property "Value" "" (id 1) (at 142.24 33.02 0))
  (property "Footprint" "" (id 2) (at 146.05 46.99 0) (effects (font (size 1.27 1.27)) hide))
  (property "Datasheet" "~" (id 3) (at 146.05 46.99 0) (effects (font (size 1.27 1.27)) hide)) (pin "1") (pin "10") (pin "2") (pin "3") (pin "4") (pin "5") (pin "6") (pin "7") (pin "8") (pin "9"))

 (symbol (lib_id "Connector:USB3_A") (at 181.61 113.03 0) (mirror y) (unit 1) (in_bom yes) (on_board yes)
  (property "Reference" "A3" (id 0) (at 173.99 95.25 0))
  (property "Value" "" (id 1) (at 180.34 97.79 0))
  (property "Footprint" "" (id 2) (at 177.8 110.49 0) (effects (font (size 1.27 1.27)) hide))
  (property "Datasheet" "~" (id 3) (at 177.8 110.49 0) (effects (font (size 1.27 1.27)) hide)) (pin "1") (pin "10") (pin "2") (pin "3") (pin "4") (pin "5") (pin "6") (pin "7") (pin "8") (pin "9"))

 (sheet_instances (path "" (page "1")))

)
